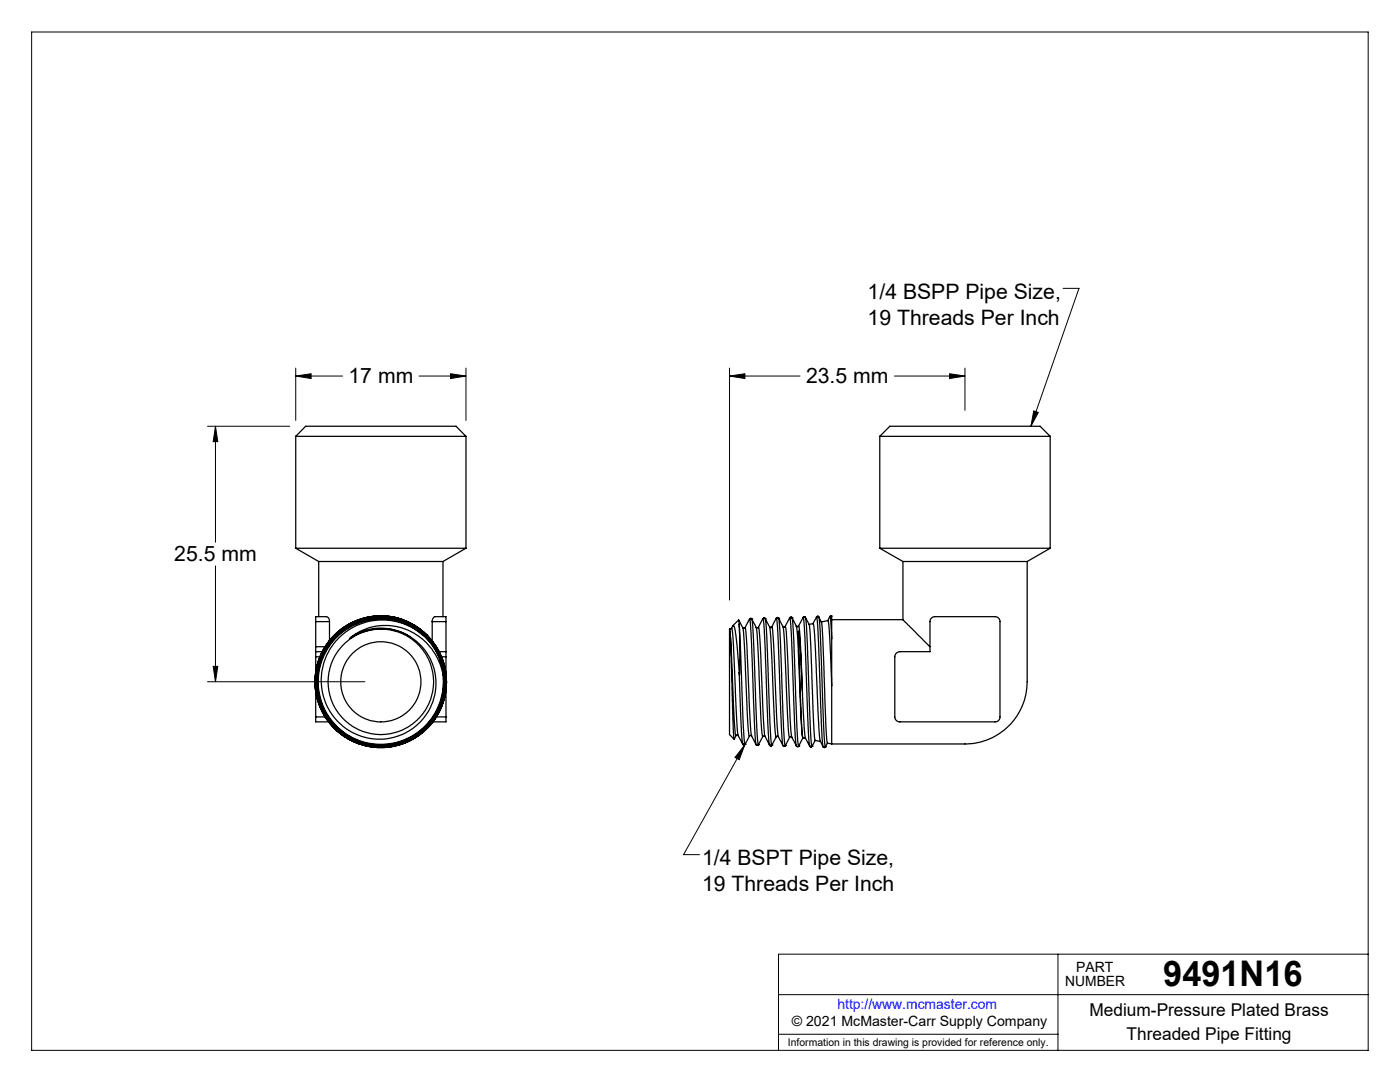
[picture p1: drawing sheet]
<svg xmlns="http://www.w3.org/2000/svg" width="279mm" height="216mm" viewBox="0 0 279 216" stroke-linecap="round" stroke-linejoin="round" font-family="sans-serif">
<g fill="none" stroke="#000" stroke-width=".2">
<path d="M6.3 6.4h266.7v203.2h-266.7zM212.2 57.5h3.1l-9.6 27.6M59 73.4v10.5M59 75h9.4M59 75l3.1-.4v.9zM83.6 75h9.4M89.9 74.6l3.1 .4-3.1 .5zM93 73.4v10.5M145.6 75l3.1-.4v.9zM145.6 75h14.1M145.6 73.4v46.3M178.5 75h14.1"/>
<path d="M189.5 74.6l3.1 .4-3.1 .5zM192.6 73.4v8.5M41.4 85.1h16.4M43 85.1v23.1M43 85.1l.5 3h-1zM206.3 82l.9 .3-1.5 2.8zM43 112.9v23.1M41.4 136h31.4M42.5 133h1l-.5 3zM148.6 148.7l-1.1 2.9-.8-.5zM148.6 148.7l-12.2 21.8h3.2M155.4 198.5h117.6"/>
<path d="M211.1 190.4v19.2M273 190.4h-117.6v19.2M155.4 206.4h55.7"/>
</g>
<g fill="#000">
<path d="M42.5 133h1l-.5 3zM43 85.1l.5 3h-1zM59 75l3.1-.4v.9zM89.9 74.6l3.1 .4-3.1 .5zM189.5 74.6l3.1 .4-3.1 .5zM145.6 75l3.1-.4v.9z"/>
<path d="M148.6 148.7l-1.1 2.9-.8-.5zM206.3 82l.9 .3-1.5 2.8z"/>
</g>
<g fill="none" stroke="#000" stroke-width=".25">
<path d="M59 87.1l2-2h30l2 2M59 87.1h34M59 87.1v22.3M93 87.1v22.3M175.6 87.1l2-2h30l2 2M175.6 87.1h34M175.6 87.1v22.3M209.6 87.1v22.3M59 109.4h34M59 109.4l4.6 2.6M63.6 112h24.8M63.6 112v11"/>
<path d="M88.4 112v11M93 109.4l-4.6 2.6M175.6 109.4h34M175.6 109.4l4.6 2.6M180.2 112h24.8M180.2 112v11.6M205 112v24.5a12.4 12.4 0 0 1-12.4 11.9h-26.6M209.6 109.4l-4.6 2.6M63 130v1.1M63 124v-1h2.2l.4 .4 .2 .6M63 129v1M63 130h1.3"/>
<path d="M63 124v5M63 131.1v3.1M63 137.9v5.2M63 124h2.8M63 131.1h.9M63 129h1.9M65.8 124v3.8M70.1 127.1a11.6 11.6 0 0 1 18.2 7.1M70.1 127.1l-.3 .3a11.1 11.1 0 0 1 12.3-.2M70.1 127.1a10.8 10.8 0 0 1 12 .1M80.1 123.5l-.4-.1a13.1 13.1 0 0 0-16.9 12.8 13.1 13.1 0 0 0 17.2 12.2 13.1 13.1 0 0 0 6.6-20.1l-1.2-1.4-1.6-1.4-2.7-1.5a13 13 0 0 0-18.1 10.1 13 13 0 0 0 14.5 14.8 13 13 0 0 0 10.6-17.7l-.2-.5a13 13 0 0 0-20-4.9 13 13 0 0 0 .4 20.6 13 13 0 0 0 19.8-5.7l.5-1.6 .3-2.5v-1.9l-.5-2.3a12.9 12.9 0 0 0-19.3-7.3 12.9 12.9 0 0 0-1.6 20.5 12.9 12.9 0 0 0 20.2-4.2l.7-2.2a12.8 12.8 0 0 0-13.4-16 12.8 12.8 0 0 0-10.7 17.9 12.8 12.8 0 0 0 20.4 4.3l1.7-1.9 .8-1.4a12.7 12.7 0 0 0-8-18.5 12.7 12.7 0 0 0-15.9 12.5 12.7 12.7 0 0 0 16.1 12.2l2-.7 1.7-1.1 1.8-1.4 .8-.9 1.2-1.7 .7-1.2 .6-1.7 .3-1.8a12.6 12.6 0 0 0-15.1-14.2 12.6 12.6 0 0 0-8.1 19.1 12.6 12.6 0 0 0 20.7 1l1-1.6a12.6 12.6 0 0 0 .8-10.4M80.3 123.6l.2 .1"/>
<path d="M80.5 123.7a13.1 13.1 0 0 0-17.6 11.3 13.1 13.1 0 0 0 15.6 13.9 13.1 13.1 0 0 0 9.2-18.8 13.1 13.1 0 0 0-20.4-3.9 13.1 13.1 0 0 0 1.5 20.7 13.1 13.1 0 0 0 19.6-6.9 13 13 0 0 0-10.8-16.9 13 13 0 0 0-14.5 13.9 13 13 0 0 0 16.5 11.5 12.9 12.9 0 0 0 7.5-19.2 12.9 12.9 0 0 0-20.6-1.9 12.9 12.9 0 0 0 3.9 20.2 12.8 12.8 0 0 0 18.2-8.7 12.8 12.8 0 0 0-12.9-15.6 12.8 12.8 0 0 0-12 16.2 12.8 12.8 0 0 0 18.5 7.8 12.8 12.8 0 0 0 3.1-19.9 12.8 12.8 0 0 0-20 1.8 12.7 12.7 0 0 0 6.3 18.8 12.7 12.7 0 0 0 16.9-10.4 12.7 12.7 0 0 0-14-14.1 12.6 12.6 0 0 0-11 14.9 12.6 12.6 0 0 0 15.8 9.8 12.6 12.6 0 0 0 8.5-16.4M80.5 123.7h.1M80.6 123.7a13.1 13.1 0 0 0-17.8 11.4 13.1 13.1 0 0 0 15.9 13.7 13.1 13.1 0 0 0 8.8-19.1 13 13 0 0 0-20.1-3.6 13 13 0 0 0 .9 20.4 13 13 0 0 0 19.6-5.3 13 13 0 0 0-10.2-18.1 13 13 0 0 0-14.4 14.9 13 13 0 0 0 18.3 9.7 12.9 12.9 0 0 0 4.7-19.5 12.9 12.9 0 0 0-20.1-.5 12.9 12.9 0 0 0 3.9 19.8 12.8 12.8 0 0 0 18.4-8.3 12.8 12.8 0 0 0-12.4-15.9 12.8 12.8 0 0 0-12.5 15.8 12.8 12.8 0 0 0 18.3 8.4 12.8 12.8 0 0 0 3.7-19.8 12.8 12.8 0 0 0-20.1 1.1 12.7 12.7 0 0 0 6.1 19.2 12.7 12.7 0 0 0 17-10.9 12.7 12.7 0 0 0-15-13.5 12.6 12.6 0 0 0-9.9 15.4 12.6 12.6 0 0 0 15.8 9.1 12.6 12.6 0 0 0 8.4-16.3M80.6 123.7a11.4 11.4 0 0 1 4.5 3M82.1 127.2a11.1 11.1 0 0 1 3.9 13.7 11.1 11.1 0 0 1-12.7 6.3 11.9 11.9 0 0 1-9-13.6 11.9 11.9 0 0 1 13-9.8 12.2 12.2 0 0 1 10.5 8M84.3 126.7a12.5 12.5 0 0 0-19.4 3.4 12.5 12.5 0 0 0 8.1 18 12.5 12.5 0 0 0 15.5-12.2l-.2-1.7M85.2 126.7h.1M86.3 124l.2-.7 .3-.3h2.2v1M86.3 124v3.9M86.3 124h2.7M87.6 130h1.4M87.8 131.8h.1"/>
<path d="M87.9 131.8l.4 1.5 .1 1.4-.1-.5M88.1 131.1h.9M89 130v1.1M89 124v6M89 131.1v3.4M89 137.6v5.5M145.7 125.4l-.1 21.2 .9 .9M145.7 125.4l.1 1.8M145.8 127.2l.5 16.5 .2 3.8 .4-.7M145.8 127.2l.7 16.2 .2 2.9 .2 .5M146 125.4h-.3M146 125.4l.3-.6a.62 .62 0 0 1 .4 .8l.4 3.3 .4 5.3"/>
<path d="M146 125.4l.2 .4 .1 2.1 .7 14.8 .3 4.1M147.4 123.7l.8 1.6M147.5 124.6l.1 10.1-.1-.5M147.5 124.6l-.1-.9-1.1 1.1M147.5 134.2l.4 10.3 .3 4M147.5 124.6l.8 20.5 .4 3.4M148.2 125.3h.1M148.2 125.3l.2 .1 .3-.1M148.2 125.3l.4 3.9 .6 14.4 .2 3 .2 .3M148.7 125.3l.1 .2 .2 3.1 .6 14.4 .4 3.9M149.6 123.5l-.9 1.8M149.6 123.5h.1"/>
<path d="M149.6 123.5l.3 2.8 .6 17.6 .4 4.7M149.8 123.4l-.2 .1M149.8 123.4l.2 .1M149.8 123.4h.1M150 123.5l.9 1.7M150 123.5h.1M150 123.5l.4 4.1 .7 18.9 .3 2.1M150.9 125.2l.1 .1 .3-.1M150.9 125.2l.4 4.1 .6 15.1 .2 2.1 .2 .4M151.3 125.2l.2 .5 .2 2.4 .6 14.4 .4 4.4M152.2 123.5l-.9 1.7M152.2 123.5h.1"/>
<path d="M152.2 123.5l.2 .2 .1 2 .7 18.4 .4 4.6M152.5 123.3l-.3 .2M152.5 123.3l.2 .2M152.5 123.3h.1M152.7 123.5l.9 1.6M152.7 123.5h.1M152.7 123.5l.3 3.4 .7 19.1 .2 2.1 .2 .6M153.6 125.1h.1M153.6 125.1l.1 .1 .3-.1M153.6 125.1l.2 2.3 .8 16.7 .3 2.9M154 125.1l.2 .6 .1 1.9 .7 15.2 .4 4.2M154.9 123.4l-.9 1.7"/>
<path d="M154.9 123.4h.1M154.9 123.4l.2 .6 .2 2.4 .6 18.7 .3 3.7M155.2 123.2l-.3 .2M155.2 123.2l.2 .2M155.2 123.2h.1M155.4 123.4l.8 1.6M155.4 123.4h.1M155.4 123.4l.4 4.4 .6 17.2 .1 2.8 .2 1M156.2 125h.1M156.2 125l.3 .2 .2-.2M156.2 125l.4 3.6 .7 16.3 .3 2.2M156.7 125l.3 1.4 .7 16.6 .3 4.1"/>
<path d="M157.6 123.3l-.9 1.7M157.6 123.3h.1M157.6 123.3l.2 .6 .1 2.6 .7 18.8 .3 3.5M157.8 123.2l-.2 .1M157.8 123.2l.3 .1M157.8 123.2h.1M158.1 123.3l.8 1.7M158.1 123.3h.1M158.1 123.3l.3 4.6 .7 18.7 .2 2 .1 .2M158.9 125h.1M158.9 125l.1 .1 .3-.1M158.9 125l.3 3.1 .6 14.8 .4 4.3"/>
<path d="M159.3 125l.2 .4 .2 2.1 .4 10.3M160.1 137.8l.4 7.3 .3 2.2M160.1 137.8l-.4-8.4-.4-3.5 .6 17.1 .3 4.2M160.3 123.2l-1 1.8M160.3 123.2h.1M160.3 123.2l.1 .4 .3 3.8 .6 17.3 .3 4.2M160.5 123l-.2 .2M160.5 123l.2 .2M160.5 123h.1M160.7 123.2l.8 1.5 .2 1.5 .9 21.1 .1 .4 1 .3M160.7 123.2l.2 1 .2 4.7 .6 17.2 .4 2.8M161.5 124.6l.8-.2 .2 .8 .9 20 .3 2.7"/>
<path d="M162.9 123.2l-.7 1.3M162.9 123.2h.1M162.9 123.2l.4 2.8 .6 18.2 .4 4.8M163.2 123l-.3 .2M163.2 123l.2 .1M163.2 123h.1M163.4 123.1l.6 1.1 .1 1.3 .7 18.6 .3 4.2M163.4 123.1l.4 4.3 .6 18.9 .3 2.7M163.9 124.1l1.3-.3 .1 .3 .3 3.6 .4 9.1M165.6 123h.1M165.6 123l.2 .9 .2 3.6M165.6 123l-.4 .8"/>
<path d="M165.8 122.9l-.2 .1M165.8 122.9h.2v4.6M165.8 122.9h.1M166 127.5v9.3M166 136.8v11.6M166 123.6h14.2M178.8 130.5l.7-.5h6.1v-6.3a1.03 1.03 0 0 1 1-.7h12a1.03 1.03 0 0 1 1 1v19.1a.96 .96 0 0 1-1 .9h-19.1a1.03 1.03 0 0 1-.9-.9v-12.2zM180.2 123.6l5.4 5.4M63 143.1v.9h2.6M63 143.1h1.9M87.1 143.1h1.9M89 143.1v.9h-2.6"/>
<path d="M146.9 146.8l.1-.2 .3 .2 .9 1.7M148.2 148.5l.2 .2 .3-.2M148.2 148.5h.1M148.7 148.5h.1M149.6 146.9l-.9 1.6M149.6 146.9v-.1l.4 .1M150 146.9l.9 1.7M150.9 148.6l.2 .1M151.1 148.7h.1M151.4 148.6l-.3 .1M151.4 148.6h.1M152.3 146.9l-.9 1.7"/>
<path d="M152.3 146.9l.1-.1 .3 .1M152.7 146.9l.9 1.8M153.6 148.7l.2 .1M153.6 148.7h.1M153.8 148.8h.1M154.1 148.7l-.3 .1M154.1 148.7h.1M154.9 147l-.8 1.7M154.9 147l.2-.1 .3 .1M155.4 147l.8 1.8M156.2 148.8l.3 .1M156.5 148.9h.1"/>
<path d="M156.7 148.8l-.2 .1M156.7 148.8h.1M157.6 147.1l-.9 1.7M157.6 147.1l.1-.1 .3 .1M158 147.1l.9 1.7M158.9 148.8l.3 .2M159.2 149h.1M159.4 148.8l-.2 .2M159.4 148.8h.1M160.2 147.2h.1M160.2 147.2l-.8 1.6M160.2 147.2l.6 .2"/>
<path d="M160.8 147.3l.8 1.6M161.6 148.9a.24 .24 0 0 0 .2 .2 .24 .24 0 0 0 .3-.2M161.6 148.9h.1M162.1 148.9h.1M162.7 147.7l-.6 1.2M163.7 147.9l.6 1.1M164.3 149l.2 .2M164.5 149.2h.1M164.7 149l-.2 .2M164.7 149h.1M165.1 148.3l.9 .1M165.1 148.3l-.4 .7"/>
<circle cx="76" cy="136.1" r="10.5"/>
<circle cx="76" cy="136" r="8"/>
</g>
<text font-size="7.1" x="232.2" y="196.8">9491N16</text>
<g font-size="4.2">
<text x="173.2" y="59.6">1/4 BSPP Pipe Size,</text>
<text x="173.2" y="64.8">19 Threads Per Inch</text>
<text x="69.6" y="76.4">17 mm</text>
<text x="160.9" y="76.4">23.5 mm</text>
<text x="34.8" y="111.9">25.5 mm</text>
<text x="140.1" y="172.6">1/4 BSPT Pipe Size,</text>
<text x="140.1" y="177.8">19 Threads Per Inch</text>
</g>
<g font-size="3.5">
<text x="217.4" y="202.8">Medium-Pressure Plated Brass</text>
<text x="224.8" y="207.5">Threaded Pipe Fitting</text>
</g>
<g font-size="2.8">
<text x="212.6" y="196.8">NUMBER</text>
<text x="214.8" y="194">PART</text>
<text x="158" y="204.8">© 2021 McMaster-Carr Supply Company</text>
</g>
<text font-size="2.8" fill="#00f" x="167.1" y="201.4">http://www.mcmaster.com</text>
<text font-size="2.1" x="157.3" y="208.6">Information in this drawing is provided for reference only.</text>
</svg>
